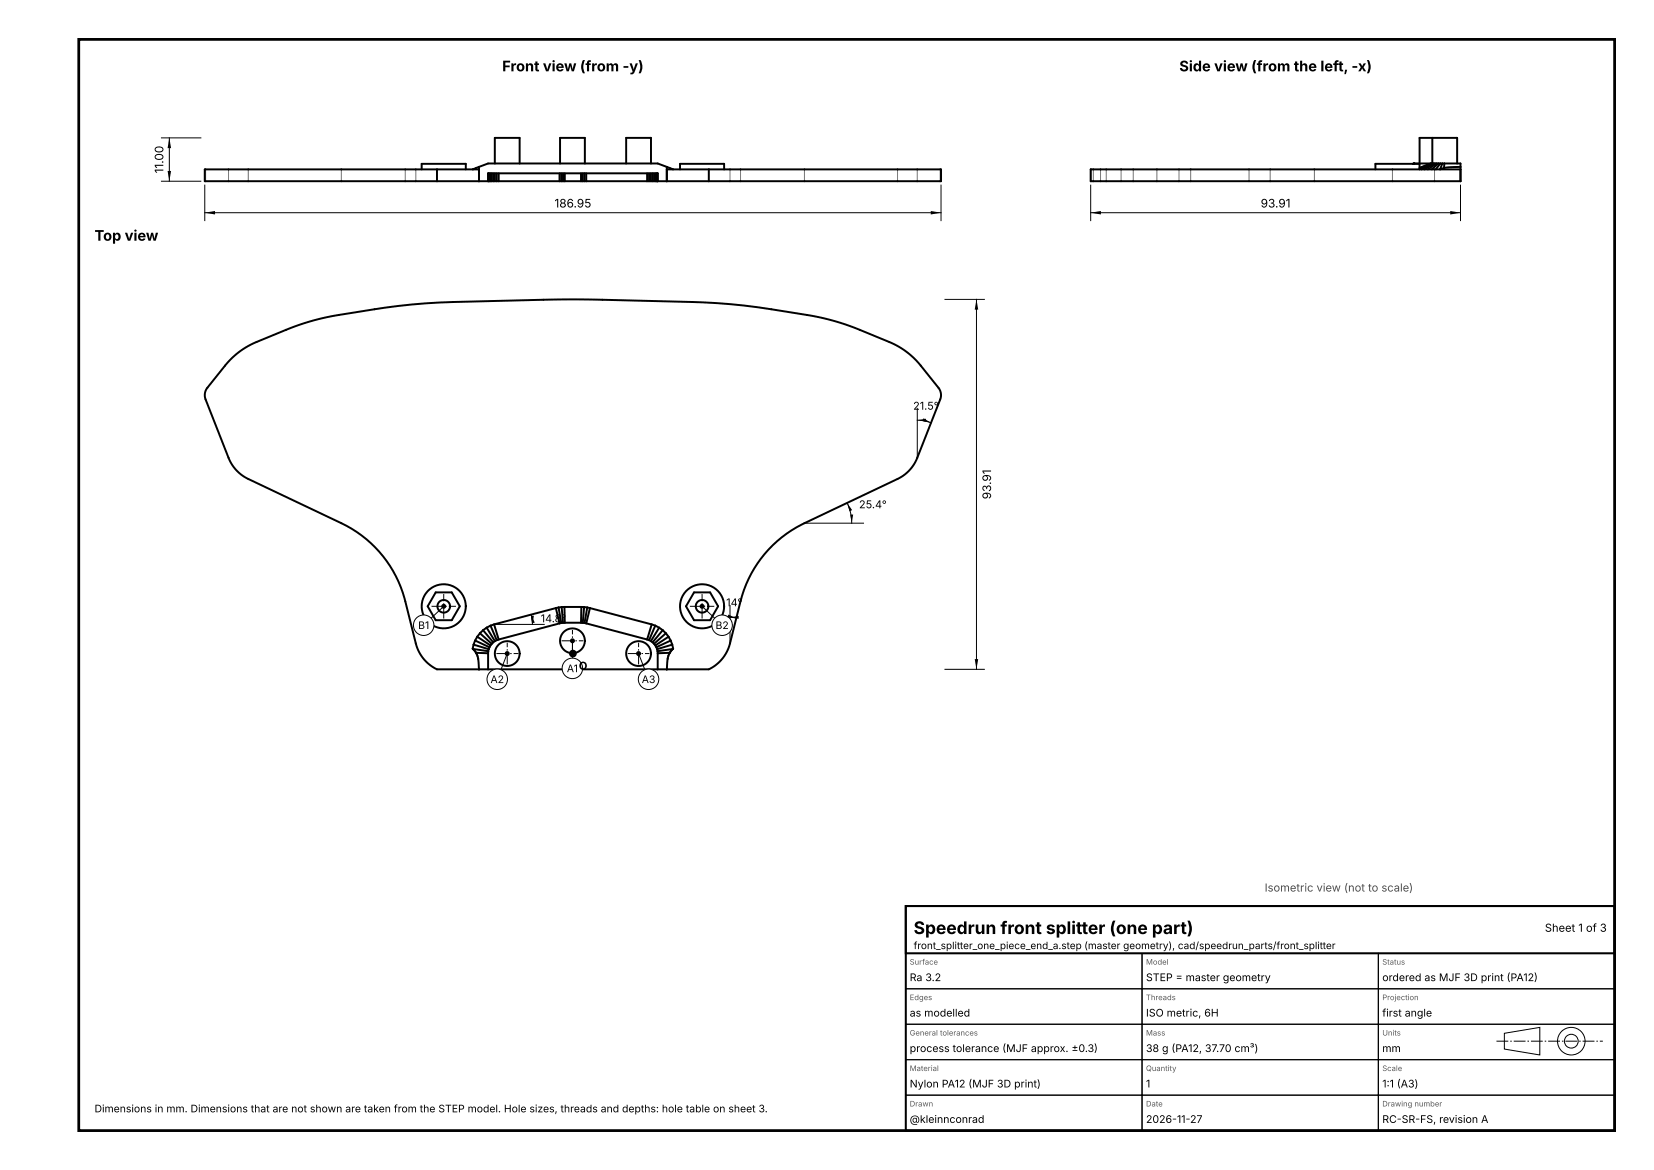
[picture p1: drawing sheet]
<svg xmlns="http://www.w3.org/2000/svg" width="420mm" height="297mm" viewBox="0 0 420 297" stroke-linecap="round" stroke-linejoin="round" font-family="sans-serif">
<g fill="none" stroke="#737373" stroke-width=".25">
<path d="M52.2 43v3M58 43v3M63 43v3M86.7 43v3M102.9 43v3M105.6 43v3M185.4 43v3M188 43v3M204.3 43v3M227.9 43v3M232.9 43v3M238.7 43v3"/>
<path d="M277 43v3M277.6 43v3M279.5 43v3M280.9 43v3M284.7 43v3M287.8 43v3M293.8 43v3M299.4 43v3M302.4 43v3M317.2 43v3M322.5 43v3M333.8 43v3"/>
<path d="M353.6 43v3M364.3 43v3"/>
</g>
<g fill="none" stroke="#000" stroke-width=".5">
<path d="M363.7 35h-3.2v6.5M363.7 35h6.3v6.5M363.7 35v6.5l-3.2 1.4M107.1 43v-1.4h11.2v1.4M111 43h-59v3h59M111 43h10.6v3M111 46h69M111 43v3M121.6 42.4l-1.6 .6M121.6 46h.1M121.6 42.4v3.6M121.6 42.4l2.3-.9h43.1l2.3 .9"/>
<path d="M123.9 46v-2h43.1v2M124 44v2M124.1 44v2M124.3 44v2M124.5 44v2M124.9 44v2M125.2 44v2M125.7 41.5v-6.5h6.3v6.5M125.7 44v2M126.1 44v2M126.6 44v2M142.1 44v2"/>
<path d="M142.2 41.5v-6.5h6.3v6.5M142.5 44v2M143 44v2M143.4 44v2M147.5 44v2M148 44v2M148.4 44v2M148.9 44v2M159 41.5v-6.5h6.3v6.5M164.3 44v2M164.8 44v2M165.3 44v2"/>
<path d="M165.7 44v2M166.1 44v2M166.4 44v2M166.7 44v2M166.9 44v2M167 44v2M169.3 46h.1M169.3 42.4l1.6 .6M169.3 42.4v3.6M172.7 43v-1.4h11.2v1.4M180 43h-10.7v3M180 43h59v3h-59"/>
<path d="M180 43v3M349.3 43v-1.4h11.2v1.4M358.8 41.6l12.1-.1v4.5M359.1 41.5l-.2 .1M359.2 41.5l-.2 .1M363.3 41.5l-2.8 1.1M363.5 41.5l-3 1.2M364 41.5l-3.1 1.5M364.4 41.5l-2.7 1.5M364.8 41.5l-2.2 1.5M365.3 41.5l-1.7 1.5M365.7 43h-.1"/>
<path d="M365.7 41.5l-1.1 1.5M366.3 41.5l-.6 1.5M366.7 42.6l-1 .4M366.8 41.5l-.1 1.1M370.9 43h-93.9v3h93.9M370.9 46h.1M370.9 42.4l-4.2 .2M58.6 91.2l2.5-2.2 2.8-1.6 9.3-3.9 4-1.5 7.5-1.8 16.4-2.5 10.5-.9 32.2-.8 32.1 .7 9.6 .5a228.4 228.4 0 0 1 19.6 2.8l4.9 1 4.9 1.4 10.9 4.4 2.1 1 2.4 1.6 2.2 1.9 5.8 7.1a3 3 0 0 1 .4 3l-6 15.2-1 1.9-1.4 1.5-2.3 1.5-24.4 11.6a30 30 0 0 0-15.6 19.5l-2.7 10.9-.5 1.6-.9 1.4-1 1.3-1.3 1.2-1.6 .9h-69l-1.6-.9-1.3-1.2-1.1-1.3-.8-1.4-.6-1.6-2.9-11.6a30 30 0 0 0-16-19.1l-23.8-11.3-2.3-1.5-1.4-1.6-1-1.8-6-15.4a3 3 0 0 1 .5-2.8zM110.6 150.4h4.1l2.1 3.5-2.1 3.5h-4.1l-2-3.5zM122.7 160l-.8 .7M122.7 160l2.5 3.1M123.6 159.3l-.9 .7"/>
<path d="M123.6 159.3l2.1 3.4M124.6 158.8l-1 .5M124.6 158.8l1.5 3.7M125.5 158.5l-.9 .3M125.5 158.5l1.1 3.8M141.1 154.4l-15.6 4.1M141.1 154.4l1 3.8M141.8 154.2l-.7 .2M141.8 154.2l.7 4M142.1 158.2l-15.5 4.1M142.5 158.2h-.4M142.6 154.1l-.8 .1"/>
<path d="M142.6 154.1l.4 4M143 158.1l-.5 .1M143.3 154.1h-.7M143.3 154.1h4.3M143.3 154.1l.1 4M143.4 158.1h4.1M143.4 158.1h-.4M147.5 158.1h.5M147.6 154.1h.7M147.6 154.1l-.1 4M148 158.1l.4 .1M148.3 154.1l.8 .1"/>
<path d="M148.3 154.1l-.3 4M148.4 158.2h.5M148.9 158.2l15.4 4.1M149.1 154.2l.7 .2M149.1 154.2l-.7 4M149.8 154.4l15.7 4.1M149.8 154.4l-.9 3.8M165.5 158.5l.9 .3M165.5 158.5l-1.2 3.8M166.4 158.8l1 .5M166.4 158.8l-1.6 3.7M167.4 159.3l.9 .7"/>
<path d="M167.4 159.3l-2.1 3.4M168.3 160l.8 .7M168.3 160l-2.6 3.1M176.2 150.4h4.1l2.1 3.5-2.1 3.5h-4.1l-2-3.5zM120.1 164.7l.8 1M120.1 164.7l3.9 .6M120.3 163.6l-.2 1.1M120.3 163.6l3.8 1.2M120.3 164.9l.1 .2M120.6 165.3l.1 .2M120.6 162.6l-.3 1M120.6 162.6l3.7 1.7"/>
<path d="M120.9 165.7v.1M120.9 165.7l.5 1.5 .2 2.7M120.9 165.7l3 .1M121 165.9v.1M121.1 166.1h.1M121.2 161.6l-.6 1M121.2 161.6l3.3 2.2M121.2 166.5h.1M121.4 167.1v.2M121.6 169.9h.1M121.9 160.7l-.7 .9M121.9 160.7l3 2.7"/>
<path d="M123.9 165.8v4.1M124 165.3l-.1 .5M124.1 164.8l-.1 .5M124.3 164.3l-.2 .5M124.5 163.8l-.2 .5M124.9 163.4l-.4 .4M125.2 163.1l-.3 .3M125.7 162.7l-.5 .4M126.1 162.5l-.4 .2M126.6 162.3l-.5 .2M164.3 162.3l.5 .2M164.8 162.5l.5 .2"/>
<path d="M165.3 162.7l.4 .4M165.7 163.1l.4 .3M166.1 163.4l.3 .4M166.4 163.8l.3 .5M166.7 164.3l.2 .5M166.9 164.8l.1 .5M167 165.3v.5M167 165.8v4.1M169.1 160.7l.7 .9M169.1 160.7l-3 2.7M169.3 169.9h.1M169.6 167.1l-.1 .2"/>
<path d="M169.7 166.5h.1M169.8 161.6l.5 1M169.8 161.6l-3.4 2.2M169.9 166.1h.1M170 165.9l-.1 .1M170.1 165.7l-.6 1.5-.2 2.7M170.1 165.7l-3.1 .1M170.1 165.7l-.1 .1M170.3 162.6l.4 1M170.3 162.6l-3.6 1.7M170.4 165.3l-.2 .2M170.7 164.9l-.2 .2"/>
<path d="M170.7 163.6l.1 1.1M170.7 163.6l-3.8 1.2M170.8 164.7l-.7 1M170.8 164.7l-3.8 .6"/>
<circle cx="112.7" cy="153.9" r="5.6"/>
<circle cx="112.7" cy="153.9" r="1.6"/>
<circle cx="178.3" cy="153.9" r="5.6"/>
<circle cx="178.3" cy="153.9" r="1.6"/>
<circle cx="128.8" cy="165.9" r="3.1"/>
<circle cx="145.4" cy="162.7" r="3.1"/>
<circle cx="162.2" cy="165.9" r="3.1"/>
</g>
<path d="M109.6 153.9h6.2M112.7 157v-6.2M175.2 153.9h6.2M178.3 157v-6.2M126.1 165.9h5.5M128.8 168.7v-5.5M142.6 162.7h5.5M145.4 165.4v-5.5M159.4 165.9h5.5M162.2 168.7v-5.5M380 264.3h27" fill="none" stroke="#000" stroke-width=".25" stroke-dasharray="3 .5 .4 .5" stroke-linecap="butt"/>
<g fill="none" stroke="#000" stroke-width=".25">
<path d="M41 35h10M43 35v11M41 46h10M52 47v9M52 54h187M239 47v9M277 54h93.9M277 47v9M370.9 47v9M240 76h10M248 76v93.9M232.9 106.7l1.8 .1 1.7 .5"/>
<path d="M232.9 103.7v12.5M204.3 132.8h15M215.1 127.7l.9 2.5 .3 2.6M112.7 153.9l-3.2 3M125.5 158.5h12.7M134.9 156l.3 2.5M178.3 153.9l3.2 3M185.4 156.7l1.6 .2M185.4 153.7v9.6M128.8 165.9l-1.6 4.1M145.4 162.7v4.4M162.2 165.9l1.5 4.1"/>
<path d="M240 169.9h10"/>
</g>
<path d="M43 35l.4 2.6h-.8zM42.6 43.4h.8l-.4 2.6zM52 54l2.6-.4v.8zM236.4 53.6l2.6 .4-2.6 .4zM277 54l2.6-.4v.8zM368.3 53.6l2.6 .4-2.6 .4zM248 76l.4 2.6h-.9zM247.5 167.3h.9l-.4 2.6z" fill="#000"/>
<circle cx="145.4" cy="162.7" r=".45" fill="#000" stroke="#000" stroke-width=".35"/>
<circle cx="145.3" cy="169.7" r="2.6" fill="#fff" stroke="#000" stroke-width=".25"/>
<circle cx="128.8" cy="165.9" r=".45" fill="#000" stroke="#000" stroke-width=".35"/>
<circle cx="126.3" cy="172.4" r="2.6" fill="#fff" stroke="#000" stroke-width=".25"/>
<circle cx="162.2" cy="165.9" r=".45" fill="#000" stroke="#000" stroke-width=".35"/>
<circle cx="164.7" cy="172.4" r="2.6" fill="#fff" stroke="#000" stroke-width=".25"/>
<circle cx="112.7" cy="153.9" r=".45" fill="#000" stroke="#000" stroke-width=".35"/>
<circle cx="107.6" cy="158.7" r="2.6" fill="#fff" stroke="#000" stroke-width=".25"/>
<circle cx="178.3" cy="153.9" r=".45" fill="#000" stroke="#000" stroke-width=".35"/>
<circle cx="183.4" cy="158.7" r="2.6" fill="#fff" stroke="#000" stroke-width=".25"/>
<path d="M232.9 106.7l2.2-.4v.7zM234.5 106.2l1.9 1.1-2.2-.4zM215.1 127.7l1.3 1.8-.7 .3zM215.9 130.6h.7l-.3 2.2zM134.9 156l.9 2-.7 .2zM134.8 156.3h.8l-.4 2.2zM185.4 156.7l2.2-.4v.8zM184.9 156l2.1 .9-2.3-.2z" fill="#000"/>
<circle cx="145.5" cy="165.9" r=".8" fill="#000" stroke="#000" stroke-width=".35"/>
<path d="M20 10h390v277h-390z" fill="none" stroke="#000" stroke-width=".7" stroke-linecap="butt"/>
<g fill="none" stroke="#000" stroke-width=".25">
<path d="M230 251h60v9h-60zM230 242h60v9h-60zM290 251h60v9h-60zM290 242h60v9h-60zM350 251h60v9h-60zM350 242h60v9h-60zM230 278h60v9h-60zM230 269h60v9h-60zM230 260h60v9h-60zM290 278h60v9h-60zM290 269h60v9h-60zM290 260h60v9h-60z"/>
<path d="M350 278h60v9h-60zM350 269h60v9h-60zM350 260h60v9h-60zM382 262.3l9-1.5v7l-9-1.5z"/>
<circle cx="399" cy="264.3" r="1.75"/>
<circle cx="399" cy="264.3" r="3.5"/>
</g>
<path d="M230 230h180v12h-180zM230 230h180v57h-180z" fill="none" stroke="#000" stroke-width=".5"/>
<text font-size="4.4" x="232" y="237.1">Speedrun front splitter (one part)</text>
<g font-size="3.7">
<text x="127.5" y="18.1">Front view (from -y)</text>
<text x="299.5" y="18.1">Side view (from the left, -x)</text>
<text x="24" y="61.1">Top view</text>
</g>
<g font-size="3">
<text x="41.5" y="44" transform="rotate(-90 41.5 44)">11.00</text>
<text x="140.8" y="52.7">186.95</text>
<text x="320.1" y="52.7">93.91</text>
<text x="251.7" y="126.7" transform="rotate(-90 251.7 126.7)">93.91</text>
</g>
<g font-size="2.8">
<text x="231.9" y="104">21.5°</text>
<text x="218.1" y="129">25.4°</text>
<text x="184.4" y="153.9">14°</text>
<text x="137.3" y="158">14.8°</text>
<text x="392.3" y="236.5">Sheet 1 of 3</text>
</g>
<text font-size="2.8" fill="#4d4d4d" x="321.1" y="226.3">Isometric view (not to scale)</text>
<g font-size="2.7">
<text x="231" y="249.1">Ra 3.2</text>
<text x="291" y="249.1">STEP = master geometry</text>
<text x="351" y="249.1">ordered as MJF 3D print (PA12)</text>
<text x="231" y="258.1">as modelled</text>
<text x="291" y="258.1">ISO metric, 6H</text>
<text x="351" y="258.1">first angle</text>
<text x="231" y="267.1">process tolerance (MJF approx. ±0.3)</text>
<text x="291" y="267.1">38 g (PA12, 37.70 cm³)</text>
<text x="351" y="267.1">mm</text>
<text x="231" y="276.1">Nylon PA12 (MJF 3D print)</text>
<text x="291" y="276.1">1</text>
<text x="351" y="276.1">1:1 (A3)</text>
<text x="231" y="285.1">@kleinnconrad</text>
<text x="291" y="285.1">2026-11-27</text>
<text x="351" y="285.1">RC-SR-FS, revision A</text>
</g>
<g font-size="2.6">
<text x="106.2" y="159.7">B1</text>
<text x="181.7" y="159.7">B2</text>
<text x="124.5" y="173.4">A2</text>
<text x="143.9" y="170.6">A1O</text>
<text x="163" y="173.4">A3</text>
<text x="24" y="282.4">Dimensions in mm. Dimensions that are not shown are taken from the STEP model. Hole sizes, threads and depths: hole table on sheet 3.</text>
</g>
<text font-size="2.5" x="232" y="240.9">front_splitter_one_piece_end_a.step (master geometry), cad/speedrun_parts/front_splitter</text>
<g font-size="1.9" fill="#595959">
<text x="231" y="244.9">Surface</text>
<text x="291" y="244.9">Model</text>
<text x="351" y="244.9">Status</text>
<text x="231" y="253.9">Edges</text>
<text x="291" y="253.9">Threads</text>
<text x="351" y="253.9">Projection</text>
<text x="231" y="262.9">General tolerances</text>
<text x="291" y="262.9">Mass</text>
<text x="351" y="262.9">Units</text>
<text x="231" y="271.9">Material</text>
<text x="291" y="271.9">Quantity</text>
<text x="351" y="271.9">Scale</text>
<text x="231" y="280.9">Drawn</text>
<text x="291" y="280.9">Date</text>
<text x="351" y="280.9">Drawing number</text>
</g>
</svg>
